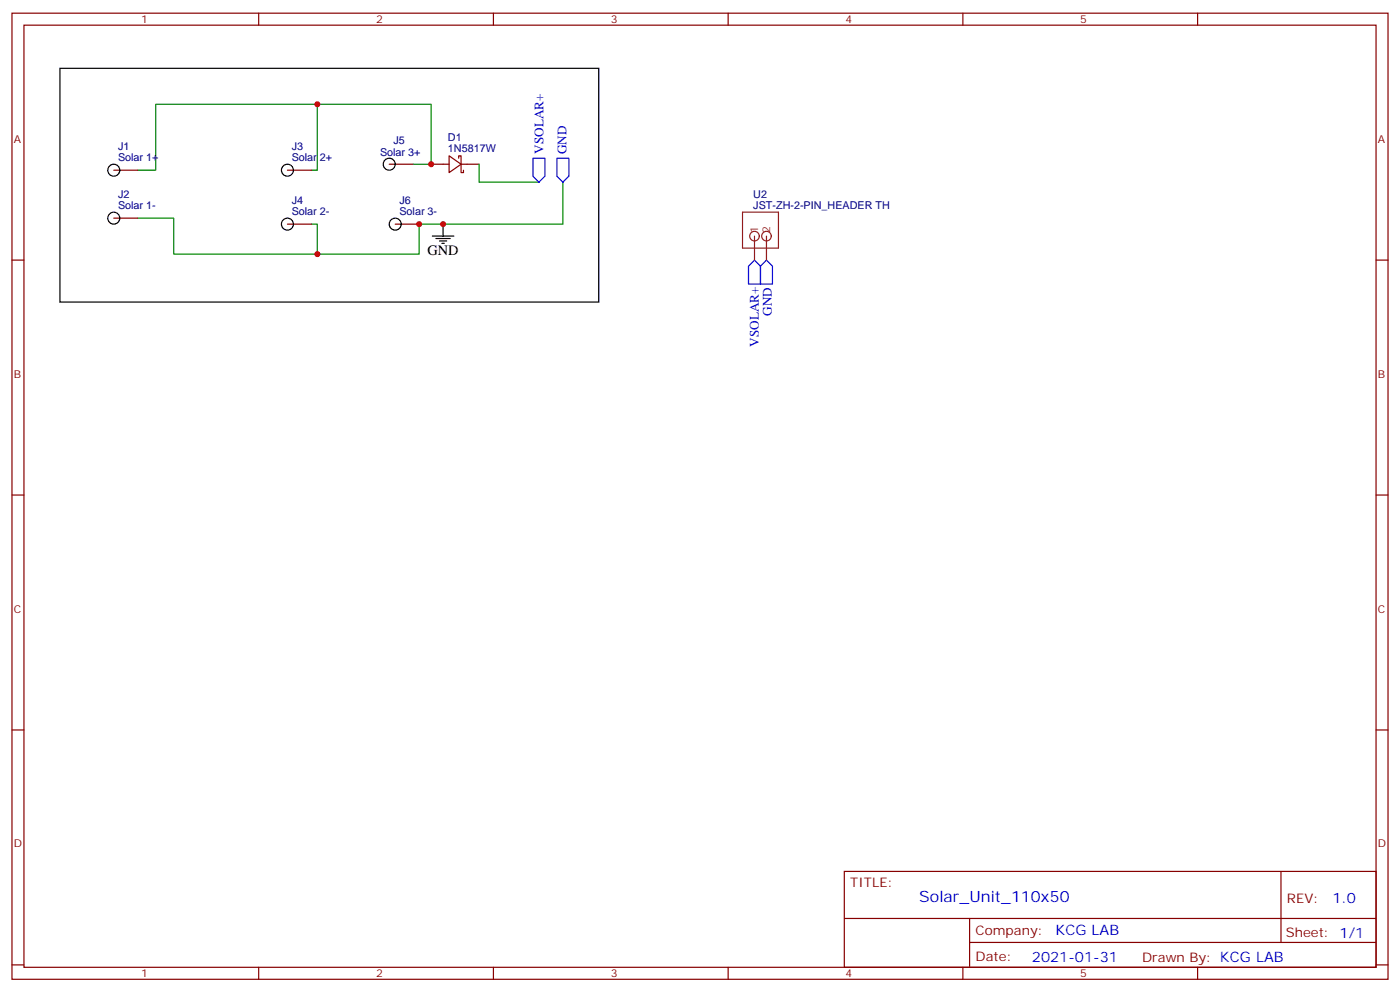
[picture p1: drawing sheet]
<svg xmlns="http://www.w3.org/2000/svg" width="412mm" height="292mm" viewBox="0 0 412 292" stroke-linecap="round" stroke-linejoin="round" font-family="sans-serif">
<g fill="none" stroke="#870000" stroke-width=".35">
<path d="M3.5 3.9h405.4v284.3h-405.4zM7.1 7.4h398.2v277.3h-398.2zM76.2 3.9v3.5M145.3 3.9v3.5M214.5 3.9v3.5M283.6 3.9v3.5M352.8 3.9v3.5M33.5 50.1h7.1M84.7 50.1h7M114.7 48.3h7M127 48.3h5.3M132.3 45.9l3.5 2.4-3.5 2.5z"/>
<path d="M135.1 46.6v-.7h.7v4.9h.7v-.7M135.8 48.3h5.3M3.5 76.6h3.6M33.5 64.2h7.1M84.7 66h7M116.4 66h7.1M405.3 76.6h3.6M3.5 145.7h3.6M405.3 145.7h3.6M3.5 214.8h3.6M405.3 214.8h3.6M248.7 256.5h156.6v28.2h-156.6z"/>
<path d="M377.3 256.5v20.9M248.7 270.3h156.5M285.6 277.4h119.6M285.6 270.3v14.1M3.5 284h3.6M76.2 284.7v3.5M145.3 284.7v3.5M214.5 284.7v3.5M283.6 284.7v3.5M352.8 284.7v3.5M405.3 284h3.6"/>
</g>
<path d="M93.5 30.7h-47.6v19.4h-5.3M121.7 48.3h5.3v-17.6h-33.5v19.4h-1.8M141.1 48.3v5.3h17.6M165.8 53.6v12.4h-42.3v8.8h-30v-8.8h-1.8M40.6 64.2h10.6v10.6h42.3" fill="none" stroke="#008700" stroke-width=".35"/>
<g fill="none" stroke="#000" stroke-width=".35">
<path d="M17.6 20.1h158.8v68.8h-158.8zM127.4 69.5h6.3M128.4 70.2h4.2M129.5 70.9h2.1M130.2 71.6h.7M130.5 66v3.5"/>
<circle cx="33.5" cy="50.1" r="1.76"/>
<circle cx="84.7" cy="50.1" r="1.76"/>
<circle cx="114.7" cy="48.3" r="1.76"/>
<circle cx="33.5" cy="64.2" r="1.76"/>
<circle cx="84.7" cy="66" r="1.76"/>
<circle cx="116.4" cy="66" r="1.76"/>
</g>
<path d="M157 46.6h3.5v5.3l-1.8 1.7-1.7-1.7zM164 46.6h3.6v5.3l-1.8 1.7-1.8-1.7zM222.2 76.6l1.8 1.7v5.3h-3.5v-5.3zM225.8 76.6l1.7 1.7v5.3h-3.5v-5.3z" fill="none" stroke="#00f" stroke-width=".35"/>
<g fill="none" stroke="#8c2424" stroke-width=".35">
<path d="M218.7 62.4h10.6v10.6h-10.6zM222.2 69.5v7.1M225.8 69.5v7.1"/>
<circle cx="222.2" cy="69.5" r="1.41"/>
<circle cx="225.8" cy="69.5" r="1.41"/>
</g>
<g fill="#c00">
<circle cx="93.5" cy="30.7" r=".88"/>
<circle cx="127" cy="48.3" r=".88"/>
<circle cx="130.5" cy="66" r=".88"/>
<circle cx="123.5" cy="66" r=".88"/>
<circle cx="93.5" cy="74.8" r=".88"/>
</g>
<text font-size="4.6" fill="#00f" x="270.8" y="265.5">Solar_Unit_110x50</text>
<text font-size="4.2" x="125.9" y="75.1">GND</text>
<g font-size="4.2" fill="#00f">
<text x="392.5" y="265.7">1.0</text>
<text x="310.9" y="275.3">KCG LAB</text>
<text x="304" y="283.1">2021-01-31</text>
</g>
<g font-size="3.9" fill="#00f">
<text x="160.1" y="45.3" transform="rotate(-90 160.1 45.3)">VSOLAR+</text>
<text x="166.9" y="45.3" transform="rotate(-90 166.9 45.3)">GND</text>
<text x="227.3" y="93" transform="rotate(-90 227.3 93)">GND</text>
<text x="223.5" y="102.1" transform="rotate(-90 223.5 102.1)">VSOLAR+</text>
</g>
<g font-size="3.9" fill="#800">
<text x="250.5" y="261.1">TITLE:</text>
<text x="379.1" y="265.7">REV:</text>
<text x="287.4" y="275.3">Company:</text>
<text x="378.7" y="275.9">Sheet: 1/1</text>
<text x="287.4" y="282.9">Date:</text>
<text x="336.4" y="283">Drawn By: KCG LAB</text>
</g>
<g font-size="3.2" fill="#800">
<text x="41.6" y="6.9">1</text>
<text x="110.8" y="6.9">2</text>
<text x="179.9" y="6.9">3</text>
<text x="249.1" y="6.9">4</text>
<text x="318.2" y="6.9">5</text>
<text x="4.1" y="42">A</text>
<text x="405.9" y="42">A</text>
<text x="4.1" y="111.1">B</text>
<text x="405.9" y="111.1">B</text>
<text x="4.1" y="180.3">C</text>
<text x="405.9" y="180.3">C</text>
<text x="4.1" y="249.4">D</text>
<text x="405.9" y="249.4">D</text>
<text x="41.6" y="287.7">1</text>
<text x="110.8" y="287.7">2</text>
<text x="179.9" y="287.7">3</text>
<text x="249.1" y="287.7">4</text>
<text x="318.2" y="287.7">5</text>
</g>
<g font-size="3.2" fill="#000080">
<text x="131.9" y="41.6">D1</text>
<text x="34.8" y="47.3">Solar 1+</text>
<text x="34.8" y="44.1">J1</text>
<text x="85.9" y="47.3">Solar 2+</text>
<text x="85.9" y="44.1">J3</text>
<text x="112" y="45.9">Solar 3+</text>
<text x="115.9" y="42.3">J5</text>
<text x="131.9" y="44.8">1N5817W</text>
<text x="34.8" y="58.2">J2</text>
<text x="85.9" y="60">J4</text>
<text x="117.7" y="60">J6</text>
<text x="221.9" y="58.2">U2</text>
<text x="34.8" y="61.4">Solar 1-</text>
<text x="85.9" y="63.1">Solar 2-</text>
<text x="117.7" y="63.1">Solar 3-</text>
<text x="221.9" y="61.4">JST-ZH-2-PIN_HEADER TH</text>
</g>
<g font-size="3.2" fill="#8d2323">
<text x="223.3" y="68.4" transform="rotate(-90 223.3 68.4)">1</text>
<text x="226.8" y="68.4" transform="rotate(-90 226.8 68.4)">2</text>
</g>
</svg>
